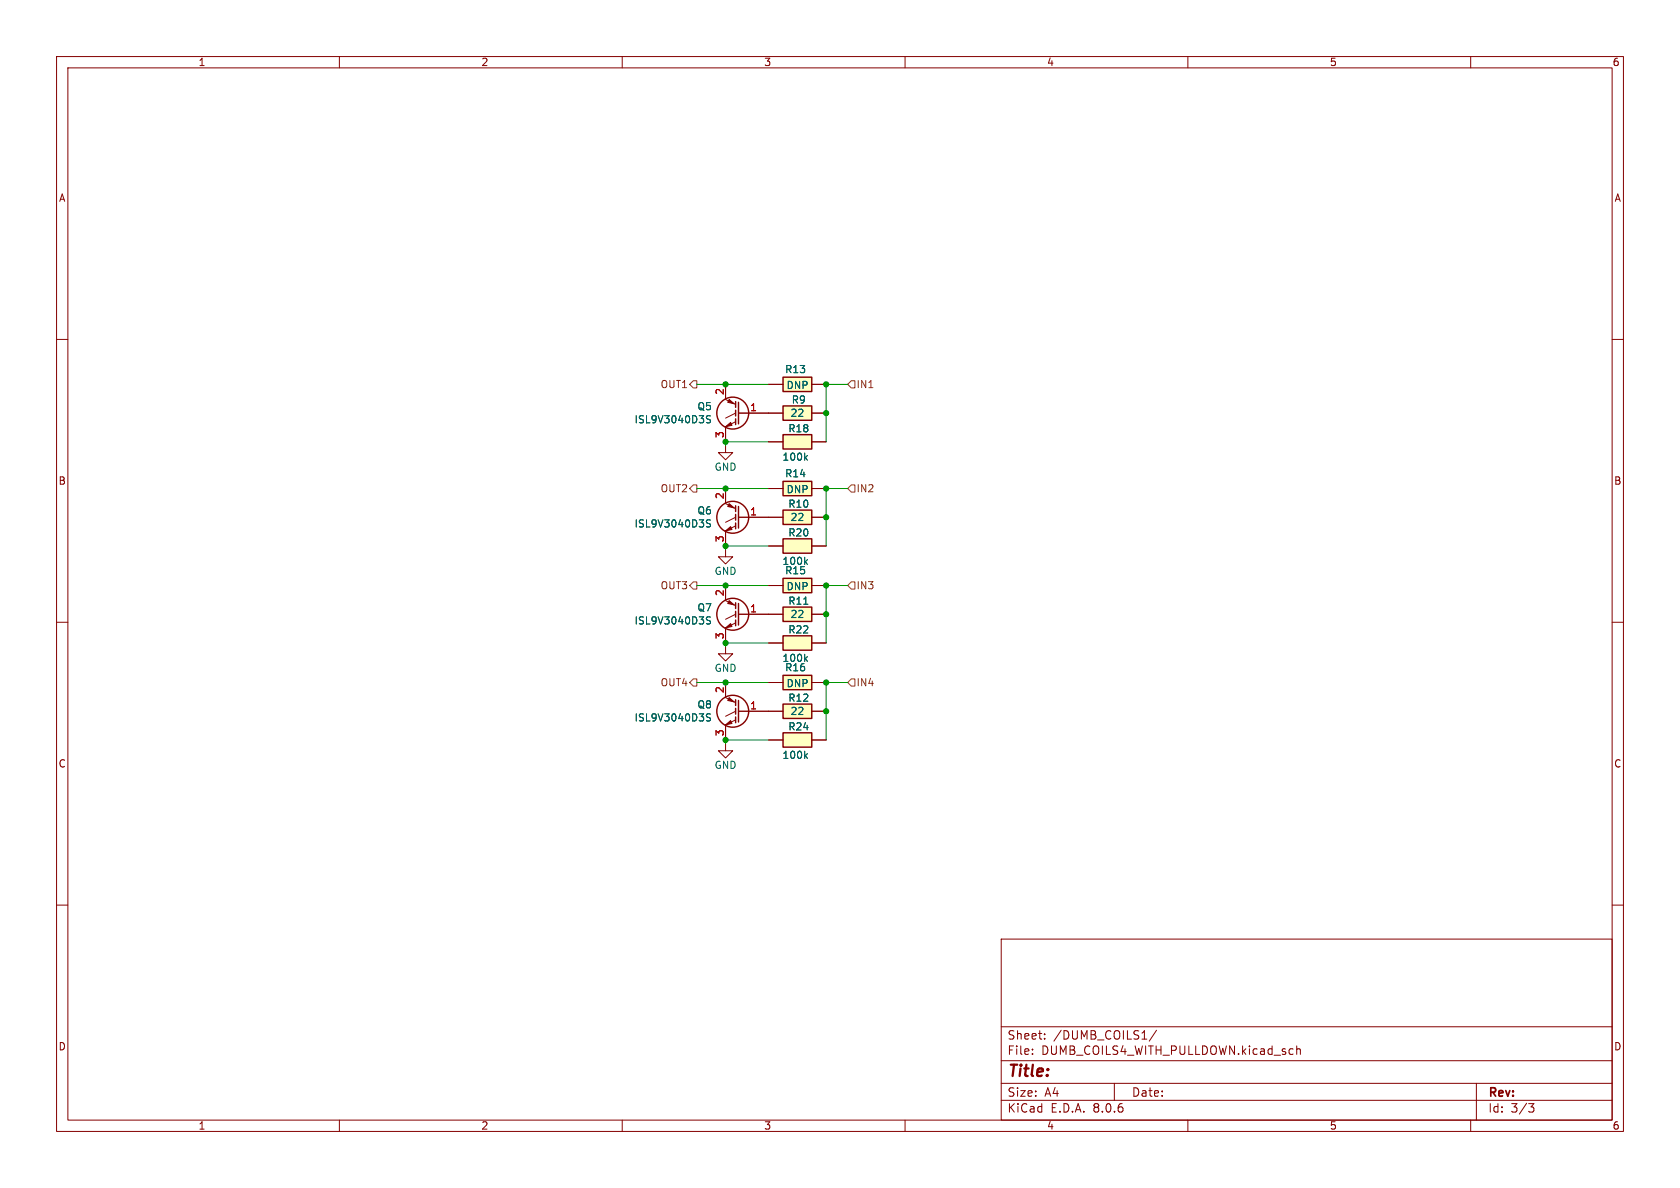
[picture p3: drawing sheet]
<svg xmlns="http://www.w3.org/2000/svg" width="297mm" height="210mm" viewBox="0 0 297 210" stroke-linecap="round" stroke-linejoin="round" font-family="sans-serif">
<g fill="none" stroke="#840000" stroke-width=".18">
<path d="M10 10h277v190h-277zM12 12h273v186h-273zM60 10v2M110 10v2M160 10v2M210 10v2M260 10v2M10 60h2M285 60h2M10 110h2M285 110h2M10 160h2"/>
<path d="M285 160h2M177 166h108v32h-108zM60 198v2M110 198v2M160 198v2M177 194.5h108M177 191.5h108M177 187.5h108M177 181.5h108M182.5 186.3v.1M182.5 185.5v.1M184.7 183.6v.1"/>
<path d="M184.7 182.8v.1M197 191.5v3M204.5 182.1l-1.3 2M210 198v2M229.2 184.9v1.5M229.2 185.5l.3-.1 .3 .1 .1 .9M260 198v2M261 191.5v6.5M270.2 195.1h1l-.5 .6 .4 .1 .1 .5-.3 .3h-.4"/>
</g>
<path d="M138.4 124.5h5.1v2.5h-5.1z" fill="#ffffc2"/>
<path d="M138.4 124.5h5.1v2.5h-5.1z" fill="none" stroke="#840000" stroke-width=".25"/>
<path d="M135.9 125.7h2.5M143.5 125.7h2.5" fill="none" stroke="#840000" stroke-width=".18"/>
<path d="M138.4 119.4h5.1v2.5h-5.1z" fill="#ffffc2"/>
<path d="M138.4 119.4h5.1v2.5h-5.1z" fill="none" stroke="#840000" stroke-width=".25"/>
<path d="M135.9 120.7h2.5M143.5 120.7h2.5" fill="none" stroke="#840000" stroke-width=".18"/>
<path d="M138.4 102.2h5.1v2.6h-5.1z" fill="#ffffc2"/>
<path d="M138.4 102.2h5.1v2.6h-5.1z" fill="none" stroke="#840000" stroke-width=".25"/>
<path d="M135.9 103.5h2.5M143.5 103.5h2.5" fill="none" stroke="#840000" stroke-width=".18"/>
<path d="M138.4 107.3h5.1v2.6h-5.1z" fill="#ffffc2"/>
<path d="M138.4 107.3h5.1v2.6h-5.1z" fill="none" stroke="#840000" stroke-width=".25"/>
<path d="M135.9 108.6h2.5M143.5 108.6h2.5" fill="none" stroke="#840000" stroke-width=".18"/>
<path d="M142.1 106.8h.7" fill="none" stroke="#006464" stroke-width=".18"/>
<path d="M138.4 112.4h5.1v2.5h-5.1z" fill="#ffffc2"/>
<g fill="none" stroke="#840000" stroke-width=".25">
<path d="M130 106.6v1M130 108.1v1M130 109.6v1M130.6 106.7v3.8M138.4 112.4h5.1v2.5h-5.1zM130 123.7v1M130 125.2v1M130 126.7v1.1M130.6 123.8v3.8"/>
<circle cx="129.5" cy="108.6" r="2.82"/>
<circle cx="129.5" cy="125.7" r="2.82"/>
</g>
<g fill="none" stroke="#840000" stroke-width=".18">
<path d="M128.3 97.2v1.2h1.2l-1.2 1.3-1.3-1.3h1.3M128.3 114.3v1.3h1.2l-1.2 1.2-1.3-1.2h1.3M128.3 106.2l1.7 .9M128.3 103.5v2.5M128.3 111.1v2.6M130 110.1l-1.7 .9M130 108.6l-1.7 .9M130.6 108.6h5.3M135.9 113.7h2.5M143.5 113.7h2.5M128.3 120.7v2.5M128.3 128.3v2.5"/>
<path d="M128.3 123.3l1.7 .9M130 127.3l-1.7 .8M130 125.7l-1.7 .9M130.6 125.7h5.3"/>
</g>
<path d="M125.6 109.1l-.5-.1-.2 .3 .1 .3 .5 .2v.4l-.1 .1-.5-.1M142.4 116.4l.3 .5M142.7 116.1l-.4 .5M125.6 126.2h-.5l-.2 .1v.4l.6 .2 .1 .3-.2 .3-.5-.1" fill="none" stroke="#006464" stroke-width=".18"/>
<g fill="#840000" stroke="#840000" stroke-width=".18">
<path d="M128.3 111l.9-.8 .2 .5z"/>
<path d="M128.9 106.2l.9 .7-1.1-.2z"/>
<path d="M128.3 128.1l.9-.7 .2 .5z"/>
<path d="M128.9 123.3l.9 .8-1.1-.3z"/>
</g>
<path d="M138.4 129.5h5.1v2.6h-5.1z" fill="#ffffc2"/>
<g fill="none" stroke="#840000" stroke-width=".25">
<path d="M130 71v1M130 72.5v1M130 74v1.1M130.6 71.1v3.8M138.4 129.5h5.1v2.6h-5.1z"/>
<circle cx="129.5" cy="73" r="2.82"/>
</g>
<path d="M128.3 70.6l1.7 .9M128.3 67.9v2.6M128.3 75.6v2.5M130 74.5l-1.7 .9M130 73l-1.7 .9M130.6 73h5.3M128.3 131.4v1.3h1.2l-1.2 1.3-1.3-1.3h1.3M135.9 130.8h2.5M143.5 130.8h2.5" fill="none" stroke="#840000" stroke-width=".18"/>
<path d="M125.6 73.5h-.5l-.2 .2 .1 .3 .5 .3v.3l-.1 .1h-.5M142.4 133.6l.3 .5M142.7 133.2l-.4 .5" fill="none" stroke="#006464" stroke-width=".18"/>
<g fill="#840000" stroke="#840000" stroke-width=".18">
<path d="M128.3 75.4l.9-.7 .2 .5z"/>
<path d="M128.9 70.6l.9 .8-1.1-.3z"/>
</g>
<path d="M138.4 85.1h5.1v2.5h-5.1z" fill="#ffffc2"/>
<path d="M138.4 85.1h5.1v2.5h-5.1z" fill="none" stroke="#840000" stroke-width=".25"/>
<path d="M135.9 86.4h2.5M143.5 86.4h2.5" fill="none" stroke="#840000" stroke-width=".18"/>
<path d="M138.4 95.3h5.1v2.5h-5.1z" fill="#ffffc2"/>
<path d="M138.4 95.3h5.1v2.5h-5.1z" fill="none" stroke="#840000" stroke-width=".25"/>
<path d="M135.9 96.5h2.5M143.5 96.5h2.5" fill="none" stroke="#840000" stroke-width=".18"/>
<path d="M142.4 99.3l.3 .5M142.7 98.9l-.4 .5" fill="none" stroke="#006464" stroke-width=".18"/>
<path d="M138.4 90.2h5.1v2.5h-5.1z" fill="#ffffc2"/>
<g fill="none" stroke="#840000" stroke-width=".25">
<path d="M130 89.4v1M130 90.9v1M130 92.5v1M130.6 89.5v3.8M138.4 90.2h5.1v2.5h-5.1z"/>
<circle cx="129.5" cy="91.4" r="2.82"/>
</g>
<path d="M128.3 78.7v1.3h1.2l-1.2 1.3-1.3-1.3h1.3M128.3 89l1.7 .9M128.3 86.4v2.5M128.3 94v2.5M130 93l-1.7 .9M130 91.4l-1.7 .9M130.6 91.4h7.8M143.5 91.4h2.5" fill="none" stroke="#840000" stroke-width=".18"/>
<g fill="#840000" stroke="#840000" stroke-width=".18">
<path d="M128.3 93.9l.9-.8 .2 .5z"/>
<path d="M128.9 89l.9 .8-1.1-.3z"/>
</g>
<path d="M125.6 92l-.5-.1-.2 .2 .1 .3 .5 .3v.3l-.1 .2-.5-.1" fill="none" stroke="#006464" stroke-width=".18"/>
<path d="M138.4 71.8h5.1v2.5h-5.1z" fill="#ffffc2"/>
<path d="M138.4 71.8h5.1v2.5h-5.1z" fill="none" stroke="#840000" stroke-width=".25"/>
<path d="M135.9 73h2.5M143.5 73h2.5" fill="none" stroke="#840000" stroke-width=".18"/>
<path d="M138.4 76.8h5.1v2.6h-5.1z" fill="#ffffc2"/>
<path d="M138.4 76.8h5.1v2.6h-5.1z" fill="none" stroke="#840000" stroke-width=".25"/>
<path d="M135.9 78.1h2.5M143.5 78.1h2.5" fill="none" stroke="#840000" stroke-width=".18"/>
<path d="M142.4 80.9l.3 .5M142.7 80.5l-.4 .5" fill="none" stroke="#006464" stroke-width=".18"/>
<path d="M138.4 66.7h5.1v2.5h-5.1z" fill="#ffffc2"/>
<path d="M138.4 66.7h5.1v2.5h-5.1z" fill="none" stroke="#840000" stroke-width=".25"/>
<g fill="none" stroke="#840000" stroke-width=".18">
<path d="M128.3 67.9v2.6M128.3 75.6v2.5M130.6 73h7.8M135.9 67.9h2.5M135.9 78.1h2.5M143.5 67.9h2.5M143.5 73h2.5M143.5 78.1h2.5M128.3 86.4v2.5M128.3 94v2.5M130.6 91.4h7.8M135.9 86.4h2.5"/>
<path d="M135.9 96.5h2.5M143.5 86.4h2.5M143.5 96.5h2.5M143.5 91.4h2.5M128.3 103.5v2.5M128.3 111.1v2.6M130.6 108.6h7.8M135.9 103.5h2.5M135.9 113.7h2.5M143.5 103.5h2.5M143.5 108.6h2.5M143.5 113.7h2.5"/>
<path d="M128.3 120.7v2.5M128.3 128.3v2.5M130.6 125.7h7.8M135.9 130.8h2.5M135.9 120.7h2.5M143.5 130.8h2.5M143.5 125.7h2.5M143.5 120.7h2.5"/>
</g>
<path d="M121.9 67.9l.7-.6h.6v1.3h-.6zM150.5 67.3h.6v1.3h-.6l-.6-.7zM122.6 85.7h.6v1.3h-.6l-.7-.6zM150.5 85.7h.6v1.3h-.6l-.6-.6zM122.6 102.9h.6v1.2h-.6l-.7-.6zM150.5 102.9h.6v1.2h-.6l-.6-.6zM122.6 120h.6v1.3h-.6l-.7-.6zM150.5 120h.6v1.3h-.6l-.6-.6z" fill="none" stroke="#725600" stroke-width=".18"/>
<path d="M123.2 67.9h12.7M135.9 78.1h-7.6v.6M149.9 67.9h-3.9v10.2M123.2 86.4h12.7M135.9 96.5h-7.6v.7M149.9 86.4h-3.9v10.1M123.2 103.5h12.7M135.9 113.7h-7.6v.6M149.9 103.5h-3.9v10.2M123.2 120.7h12.7M135.9 130.8h-7.6v.6M149.9 120.7h-3.9v10.1" fill="none" stroke="#009600" stroke-width=".18"/>
<g fill="none" stroke="#006464" stroke-width=".18">
<path d="M125.6 73.5h-.5l-.2 .2 .1 .3 .5 .3v.3l-.1 .1h-.5M125.6 92l-.5-.1-.2 .2 .1 .3 .5 .3v.3l-.1 .2-.5-.1M142.4 99.3l.3 .5M142.4 80.9l.3 .5M142.7 98.9l-.4 .5M142.7 80.5l-.4 .5M125.6 109.1l-.5-.1-.2 .3 .1 .3 .5 .2v.4l-.1 .1-.5-.1M142.1 106.8h.7M142.4 116.4l.3 .5M142.7 116.1l-.4 .5M125.6 126.2h-.5l-.2 .1v.4l.6 .2 .1 .3-.2 .3-.5-.1M142.4 133.6l.3 .5"/>
<path d="M142.7 133.2l-.4 .5"/>
</g>
<g fill="#009600" stroke="#009600" stroke-width=".18">
<circle cx="128.3" cy="113.7" r=".46"/>
<circle cx="146" cy="108.6" r=".46"/>
<circle cx="146" cy="103.5" r=".46"/>
<circle cx="146" cy="120.7" r=".46"/>
<circle cx="128.3" cy="96.5" r=".46"/>
<circle cx="128.3" cy="103.5" r=".46"/>
<circle cx="146" cy="125.7" r=".46"/>
<circle cx="128.3" cy="120.7" r=".46"/>
<circle cx="128.3" cy="130.8" r=".46"/>
<circle cx="128.3" cy="67.9" r=".46"/>
<circle cx="146" cy="86.4" r=".46"/>
<circle cx="146" cy="91.4" r=".46"/>
<circle cx="146" cy="73" r=".46"/>
<circle cx="128.3" cy="86.4" r=".46"/>
<circle cx="146" cy="67.9" r=".46"/>
<circle cx="128.3" cy="78.1" r=".46"/>
</g>
<text font-size="2.8" fill="#840000" x="178" y="190.9">Title:</text>
<g font-size="2.1" fill="#840000">
<text x="178" y="184">Sheet:</text>
<text x="186.2" y="184">/DUMB_COILS1/</text>
<text x="178" y="186.7">File:</text>
<text x="184.1" y="186.7">DUMB_COILS4_WITH_PULLDOWN.kicad_sch</text>
<text x="178" y="196.9">KiCad</text>
<text x="178" y="194.1">Size:</text>
<text x="184.7" y="194.1">A4</text>
<text x="185.7" y="196.9">E.D.A.</text>
<text x="193.3" y="196.9">8.0.6</text>
<text x="200" y="194.1">Date:</text>
<text x="263" y="194.3">Rev:</text>
<text x="263" y="196.9">Id:</text>
<text x="267.1" y="196.9">3/3</text>
</g>
<g font-size="1.8" fill="#840000">
<text x="35" y="11.9">1</text>
<text x="85" y="11.9">2</text>
<text x="135" y="11.9">3</text>
<text x="185" y="11.9">4</text>
<text x="235" y="11.9">5</text>
<text x="285" y="11.9">6</text>
<text x="10.3" y="35.9">A</text>
<text x="285.3" y="35.9">A</text>
<text x="10.3" y="85.9">B</text>
<text x="285.3" y="85.9">B</text>
<text x="10.3" y="135.9">C</text>
<text x="285.3" y="135.9">C</text>
<text x="10.3" y="185.9">D</text>
<text x="285.3" y="185.9">D</text>
<text x="35" y="199.9">1</text>
<text x="85" y="199.9">2</text>
<text x="135" y="199.9">3</text>
<text x="185" y="199.9">4</text>
<text x="235" y="199.9">5</text>
<text x="285" y="199.9">6</text>
</g>
<g font-size="1.8" fill="#725600">
<text x="116.7" y="68.8">OUT1</text>
<text x="151.3" y="68.8">IN1</text>
<text x="116.7" y="87.2">OUT2</text>
<text x="151.3" y="87.2">IN2</text>
<text x="116.7" y="104.4">OUT3</text>
<text x="151.3" y="104.4">IN3</text>
<text x="116.7" y="121.5">OUT4</text>
<text x="151.3" y="121.5">IN4</text>
</g>
<g font-size="1.8" fill="#a90000">
<text x="128" y="69.9" transform="rotate(-90 128 69.9)">2</text>
<text x="128" y="77.5" transform="rotate(-90 128 77.5)">3</text>
<text x="132.5" y="72.8">1</text>
<text x="128" y="88.3" transform="rotate(-90 128 88.3)">2</text>
<text x="128" y="96" transform="rotate(-90 128 96)">3</text>
<text x="132.5" y="91.2">1</text>
<text x="128" y="105.5" transform="rotate(-90 128 105.5)">2</text>
<text x="128" y="113.1" transform="rotate(-90 128 113.1)">3</text>
<text x="132.5" y="108.3">1</text>
<text x="128" y="122.6" transform="rotate(-90 128 122.6)">2</text>
<text x="132.5" y="125.5">1</text>
<text x="128" y="130.2" transform="rotate(-90 128 130.2)">3</text>
</g>
<g font-size="1.8" fill="#006464">
<text x="138.7" y="66.2">R13</text>
<text x="139" y="69">DNP</text>
<text x="139.9" y="71.5">R9</text>
<text x="112.1" y="75">ISL9V3040D3S</text>
<text x="123.2" y="72.7">Q5</text>
<text x="139.3" y="76.6">R18</text>
<text x="139.7" y="73.9">22</text>
<text x="126.2" y="83.4">GND</text>
<text x="138.2" y="81.6">100k</text>
<text x="138.7" y="84.6">R14</text>
<text x="139" y="87.4">DNP</text>
<text x="139.3" y="90">R10</text>
<text x="112.1" y="93.4">ISL9V3040D3S</text>
<text x="123.2" y="91.1">Q6</text>
<text x="139.3" y="95">R20</text>
<text x="139.7" y="92.3">22</text>
<text x="126.2" y="101.8">GND</text>
<text x="138.2" y="100.1">100k</text>
<text x="138.7" y="101.7">R15</text>
<text x="139" y="104.5">DNP</text>
<text x="139.3" y="107.1">R11</text>
<text x="112.1" y="110.6">ISL9V3040D3S</text>
<text x="123.2" y="108.3">Q7</text>
<text x="139.3" y="112.2">R22</text>
<text x="139.7" y="109.4">22</text>
<text x="126.2" y="119">GND</text>
<text x="138.2" y="117.2">100k</text>
<text x="138.7" y="118.9">R16</text>
<text x="123.2" y="125.4">Q8</text>
<text x="139" y="121.7">DNP</text>
<text x="139.3" y="124.2">R12</text>
<text x="112.1" y="127.7">ISL9V3040D3S</text>
<text x="139.3" y="129.3">R24</text>
<text x="139.7" y="126.6">22</text>
<text x="126.2" y="136.1">GND</text>
<text x="138.2" y="134.3">100k</text>
</g>
</svg>
